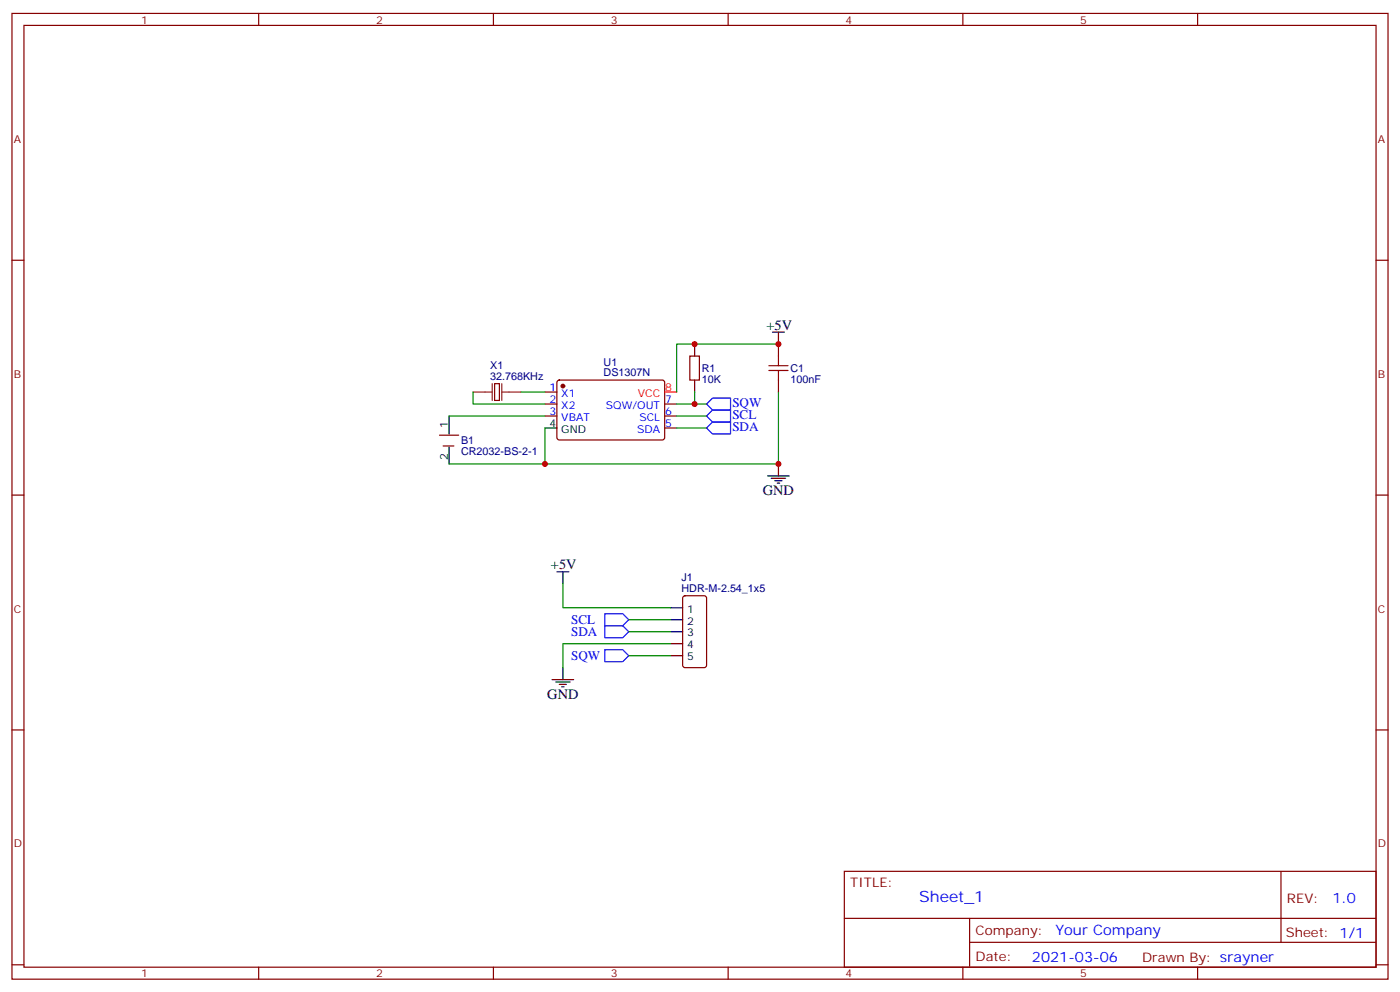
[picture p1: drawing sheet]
<svg xmlns="http://www.w3.org/2000/svg" width="412mm" height="292mm" viewBox="0 0 412 292" stroke-linecap="round" stroke-linejoin="round" font-family="sans-serif">
<g fill="none" stroke="#870000" stroke-width=".35">
<path d="M3.5 4h405.4v284.3h-405.4zM7.1 7.5h398.2v277.3h-398.2zM76.2 4v3.5M145.3 4v3.5M214.5 4v3.5M283.6 4v3.5M352.8 4v3.5M3.5 76.6h3.6M405.3 76.6h3.6M145.7 113h1.4v4.9h-1.4zM160.5 115.4h3.5M160.5 119h3.5"/>
<path d="M164.3 112.1l.4-.2 30.7 .1 .4 .6-.1 16.5-.6 .4h-30.6l-.5-.7v-16.2zM195.8 119h3.5M203.2 104.8h2.8v7.1h-2.8zM229.3 101.3v3.5M229.3 111.9v3.5M129.5 128.1h5.6M130.5 131.3h3.2M160.5 122.5h3.5M195.8 122.5h3.5M195.8 126h3.5M3.5 145.8h3.6M405.3 145.8h3.6"/>
<path d="M201.3 175.6l.5-.2h5.6l.7 .4v20.1l-.4 .6-5.9 .1-.7-.5v-20zM3.5 214.9h3.6M405.3 214.9h3.6M248.7 256.5h156.6v28.3h-156.6zM377.3 256.6v20.8M248.7 270.4h156.5M285.6 277.4h119.6M285.6 270.4v14.1M3.5 284.1h3.6M76.2 284.8v3.5M145.3 284.8v3.5M214.5 284.8v3.5"/>
<path d="M283.6 284.8v3.5M352.8 284.8v3.5M405.3 284.1h3.6"/>
</g>
<circle cx="165.8" cy="113.7" r=".53" fill="#870000" stroke="#870000" stroke-width=".35"/>
<g fill="none" stroke="#000" stroke-width=".35">
<path d="M227.5 97.8h3.6M229.3 97.8v3.5M204.6 101.3v3.5M204.6 111.9v3.5M132.3 122.5v5.3M132.3 131.7v4.9M160.5 126h3.5M229.3 136.6v3.5M226.1 140.1h6.4M227.2 140.8h4.2M228.2 141.5h2.2M229 142.2h.7"/>
<path d="M164 168.3h3.6M165.8 168.3v3.6M197.6 178.9h3.5M165.8 196.6v3.5M197.6 182.5h3.5M197.6 186h3.5M197.6 189.5h3.5M197.6 193h3.5M162.6 200.1h6.4M163.7 200.8h4.2M164.7 201.5h2.2M165.5 202.2h.7"/>
</g>
<path d="M195.8 115.4h3.5" fill="none" stroke="#f00" stroke-width=".35"/>
<path d="M139.3 115.4h5.7M145 113v4.9M147.8 115.4h5.7M147.8 113v4.9" fill="none" stroke="#8c2424" stroke-width=".35"/>
<g fill="none" stroke="#008700" stroke-width=".35">
<path d="M139.3 115.4v3.6h21.2M153.5 115.4h7M199.3 119h8.8M204.6 115.4v3.6M229.3 115.4v21.2h-97M229.3 101.3h-30v14.1M132.3 122.5h28.2M160.5 126v10.6M199.3 122.5h8.8M199.3 126h8.8M165.8 171.9v7h31.8M185.2 182.5h12.4"/>
<path d="M185.2 186h12.4M185.2 193h12.4M197.6 189.5h-31.8v7.1"/>
</g>
<path d="M208.1 119l1.8-1.8h5.3v3.5h-5.3zM208.1 122.5l1.8-1.8h5.3v3.5h-5.3zM208.1 126l1.8-1.8h5.3v3.6h-5.3zM178.2 180.7h5.2l1.8 1.8-1.8 1.7h-5.2zM178.2 184.2h5.2l1.8 1.8-1.8 1.7h-5.2zM178.2 191.3h5.2l1.8 1.7-1.8 1.8h-5.2z" fill="none" stroke="#00f" stroke-width=".35"/>
<path d="M226.5 107.7h5.6M226.5 109.1h5.6M229.3 104.8v2.9M229.3 109.1v2.8" fill="none" stroke="#a10000" stroke-width=".35"/>
<g fill="#c00">
<circle cx="204.6" cy="119" r=".88"/>
<circle cx="160.5" cy="136.6" r=".88"/>
<circle cx="229.3" cy="136.6" r=".88"/>
<circle cx="204.6" cy="101.3" r=".88"/>
<circle cx="229.3" cy="101.3" r=".88"/>
</g>
<text font-size="4.6" fill="#00f" x="270.8" y="265.6">Sheet_1</text>
<g font-size="4.2">
<text x="225.8" y="97.1">+5V</text>
<text x="224.7" y="145.8">GND</text>
<text x="162.3" y="167.6">+5V</text>
<text x="161.2" y="205.7">GND</text>
</g>
<g font-size="4.2" fill="#00f">
<text x="392.5" y="265.8">1.0</text>
<text x="310.9" y="275.4">Your Company</text>
<text x="304" y="283.2">2021-03-06</text>
</g>
<g font-size="3.9" fill="#00f">
<text x="215.7" y="119.8">SQW</text>
<text x="215.7" y="123.3">SCL</text>
<text x="215.7" y="126.8">SDA</text>
<text x="168.2" y="183.7">SCL</text>
<text x="168.2" y="187.3">SDA</text>
<text x="168.2" y="194.3">SQW</text>
</g>
<g font-size="3.9" fill="#800">
<text x="250.5" y="261.1">TITLE:</text>
<text x="379.1" y="265.8">REV:</text>
<text x="287.4" y="275.3">Company:</text>
<text x="378.7" y="275.9">Sheet: 1/1</text>
<text x="287.4" y="283">Date:</text>
<text x="336.4" y="283.1">Drawn By: srayner</text>
</g>
<g font-size="3.2" fill="#800">
<text x="41.6" y="6.9">1</text>
<text x="110.8" y="6.9">2</text>
<text x="179.9" y="6.9">3</text>
<text x="249.1" y="6.9">4</text>
<text x="318.2" y="6.9">5</text>
<text x="4.1" y="42.1">A</text>
<text x="405.9" y="42.1">A</text>
<text x="4.1" y="111.2">B</text>
<text x="405.9" y="111.2">B</text>
<text x="4.1" y="180.3">C</text>
<text x="405.9" y="180.3">C</text>
<text x="4.1" y="249.5">D</text>
<text x="405.9" y="249.5">D</text>
<text x="41.6" y="287.8">1</text>
<text x="110.8" y="287.8">2</text>
<text x="179.9" y="287.8">3</text>
<text x="249.1" y="287.8">4</text>
<text x="318.2" y="287.8">5</text>
</g>
<g font-size="3.2" fill="#000080">
<text x="177.8" y="107.7">U1</text>
<text x="144.4" y="111.9">32.768KHz</text>
<text x="144.4" y="108.7">X1</text>
<text x="177.8" y="110.8">DS1307N</text>
<text x="206.7" y="112.7">10K</text>
<text x="206.7" y="109.5">R1</text>
<text x="232.8" y="112.7">100nF</text>
<text x="232.8" y="109.5">C1</text>
<text x="135.8" y="130.7">B1</text>
<text x="135.8" y="133.9">CR2032-BS-2-1</text>
<text x="200.8" y="171.2">J1</text>
<text x="200.8" y="174.3">HDR-M-2.54_1x5</text>
</g>
<g font-size="3.2" fill="#00f">
<text x="161.9" y="115.1">1</text>
<text x="161.9" y="118.6">2</text>
<text x="165.3" y="116.8">X1</text>
<text x="196" y="118.6">7</text>
<text x="161.9" y="122.1">3</text>
<text x="165.3" y="120.4">X2</text>
<text x="165.3" y="123.9">VBAT</text>
<text x="178.5" y="120.4">SQW/OUT</text>
<text x="188.3" y="123.9">SCL</text>
<text x="196" y="125.7">5</text>
<text x="196" y="122.1">6</text>
<text x="187.7" y="127.4">SDA</text>
</g>
<g font-size="3.2" fill="#f00">
<text x="187.9" y="116.8">VCC</text>
<text x="196" y="115.1">8</text>
</g>
<g font-size="3.2">
<text x="161.9" y="125.7">4</text>
<text x="131.9" y="126" transform="rotate(-90 131.9 126)">1</text>
<text x="165.3" y="127.4">GND</text>
<text x="131.9" y="135.4" transform="rotate(-90 131.9 135.4)">2</text>
<text x="202.4" y="180.3">1</text>
<text x="202.4" y="183.9">2</text>
<text x="202.4" y="187.4">3</text>
<text x="202.4" y="190.9">4</text>
<text x="202.4" y="194.5">5</text>
</g>
</svg>
